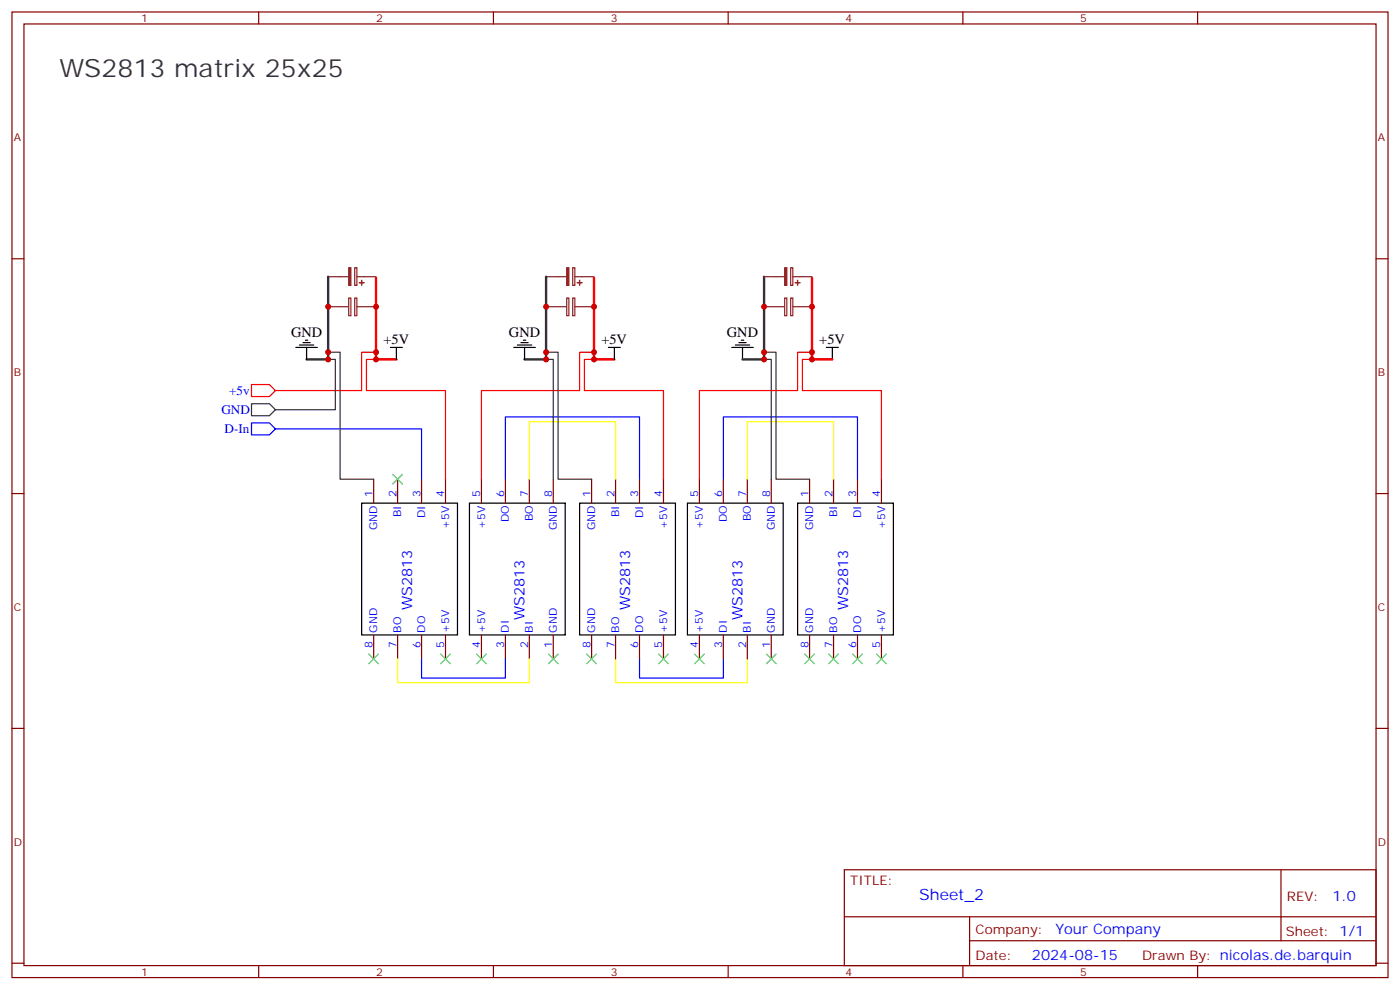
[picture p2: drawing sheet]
<svg xmlns="http://www.w3.org/2000/svg" width="412mm" height="292mm" viewBox="0 0 412 292" stroke-linecap="round" stroke-linejoin="round" font-family="sans-serif">
<g fill="none" stroke="#870000" stroke-width=".35">
<path d="M3.5 3.5h405.4v284.4h-405.4zM7.1 7.1h398.2v277.2h-398.2zM76.2 3.5v3.6M145.3 3.5v3.6M214.5 3.5v3.6M283.6 3.5v3.6M352.8 3.5v3.6M3.5 76.2h3.6M405.3 76.2h3.6M3.5 145.3h3.6M110.1 141.1v7.1M117.1 141.1v7.1"/>
<path d="M124.2 141.1v7.1M131.2 141.1v7.1M141.8 141.1v7.1M148.9 141.1v7.1M155.9 141.1v7.1M163 141.1v7.1M174.3 141.1v7.1M181.3 141.1v7.1M188.4 141.1v7.1M195.4 141.1v7.1M206 141.1v7.1M213.1 141.1v7.1"/>
<path d="M220.1 141.1v7.1M227.2 141.1v7.1M238.5 141.1v7.1M245.5 141.1v7.1M252.6 141.1v7.1M259.6 141.1v7.1M405.3 145.3h3.6M110.1 187v7M117.1 187v7M124.2 187v7M131.2 187v7M141.8 187v7"/>
<path d="M148.9 187v7M155.9 187v7M163 187v7M174.3 187v7M181.3 187v7M188.4 187v7M195.4 187v7M206 187v7M213.1 187v7M220.1 187v7M227.2 187v7M238.5 187v7"/>
<path d="M245.5 187v7M252.6 187v7M259.6 187v7M3.5 214.5h3.6M405.3 214.5h3.6M248.7 256.1h156.6v28.2h-156.6zM377.3 256.1v20.9M248.7 270h156.5M285.6 277h119.6M285.6 270v14.1M3.5 283.6h3.6M76.2 284.3v3.6"/>
<path d="M145.3 284.3v3.6M214.5 284.3v3.6M283.6 284.3v3.6M352.8 284.3v3.6M405.3 283.6h3.6"/>
</g>
<g fill="none" stroke="#000" stroke-width=".35">
<path d="M87.1 102.3h6.4M88.2 101.6h4.2M89.3 100.9h2.1M90 100.2h.7M90.3 102.3v3.5M115 102.3h3.5M116.8 102.3v3.5M151.3 102.3h6.4M152.4 101.6h4.2M153.5 100.9h2.1M154.2 100.2h.7M154.5 102.3v3.5"/>
<path d="M179.2 102.3h3.5M181 102.3v3.5M215.5 102.3h6.4M216.6 101.6h4.2M217.7 100.9h2.1M218.4 100.2h.7M218.7 102.3v3.5M243.4 102.3h3.5M245.2 102.3v3.5M106.5 148.2h28.3v38.8h-28.3zM138.3 148.2h28.2v38.8h-28.2zM170.7 148.2h28.3v38.8h-28.3z"/>
<path d="M202.5 148.2h28.2v38.8h-28.2zM234.9 148.2h28.3v38.8h-28.3z"/>
</g>
<path d="M155.9 141.1v-16.9h25.4v16.9M220.1 141.1v-16.9h25.4v16.9M117.1 194v7.1h38.8v-7.1M181.3 194v7.1h38.8v-7.1" fill="none" stroke="#ff0" stroke-width=".35"/>
<path d="M74.1 124.5h5.3l1.7 1.8-1.7 1.8h-5.3zM81.1 126.3h43.1v14.8M148.9 141.1v-18.3h39.5v18.3M213.1 141.1v-18.3h39.5v18.3M124.2 194v5.7h24.7v-5.7M188.4 194v5.7h24.7v-5.7" fill="none" stroke="#00f" stroke-width=".35"/>
<g fill="none" stroke="#3c3" stroke-width=".35">
<path d="M115.7 139.7l2.8 2.8M118.5 139.7l-2.8 2.8M108.7 192.6l2.8 2.8M111.5 192.6l-2.8 2.8M129.8 192.6l2.8 2.8M132.6 192.6l-2.8 2.8M140.4 192.6l2.8 2.8M143.2 192.6l-2.8 2.8M161.6 192.6l2.8 2.8M164.4 192.6l-2.8 2.8M172.9 192.6l2.8 2.8M175.7 192.6l-2.8 2.8"/>
<path d="M194 192.6l2.8 2.8M196.8 192.6l-2.8 2.8M204.6 192.6l2.8 2.8M207.4 192.6l-2.8 2.8M225.8 192.6l2.8 2.8M228.6 192.6l-2.8 2.8M237.1 192.6l2.8 2.8M239.9 192.6l-2.8 2.8M244.1 192.6l2.8 2.8M246.9 192.6l-2.8 2.8M251.2 192.6l2.8 2.8M254 192.6l-2.8 2.8"/>
<path d="M258.2 192.6l2.9 2.8M261.1 192.6l-2.9 2.8"/>
</g>
<path d="M96.7 81.5v24.3h-6.4M160.9 81.5v24.3h-6.4M225.1 81.5v24.3h-6.4" fill="none" stroke="#333" stroke-width=".71"/>
<path d="M110.8 81.8v24h6M175 81.8v24h6M239.2 81.8v24h6" fill="none" stroke="#f00" stroke-width=".71"/>
<g fill="none" stroke="#8c2424" stroke-width=".35">
<path d="M104.5 78.8h.6v5.2h-.6zM168.7 78.8h.6v5.2h-.6zM232.9 78.8h.6v5.2h-.6zM96.7 90.3h6M96.7 81.5h6M102.7 87.8h.7v5.2h-.7zM104.5 87.8h.6v5.2h-.6zM105.1 90.3h5.7M105.1 81.5h5.7M160.9 90.3h6M160.9 81.5h6M166.9 87.8h.7v5.2h-.7z"/>
<path d="M168.7 87.8h.6v5.2h-.6zM169.3 90.3h5.7M169.3 81.5h5.7M225.1 90.3h6M225.1 81.5h6M231.1 87.8h.7v5.2h-.7zM232.9 87.8h.6v5.2h-.6zM233.5 90.3h5.7M233.5 81.5h5.7"/>
</g>
<g fill="#8c2424" stroke="#8c2424" stroke-width=".35">
<path d="M231.1 78.8h.7v5.2h-.7z"/>
<path d="M234.9 82.5v1.5z"/>
<path d="M234.2 83.2l1.5 .1z"/>
<path d="M166.9 78.8h.7v5.2h-.7z"/>
<path d="M170.7 82.5v1.5z"/>
<path d="M170 83.2l1.4 .1z"/>
<path d="M102.7 78.8h.7v5.2h-.7z"/>
<path d="M106.5 82.5v1.5z"/>
<path d="M105.8 83.2l1.4 .1z"/>
</g>
<path d="M74.1 118.9h5.3l1.7 1.7-1.7 1.8h-5.3zM96.7 105.8h2.1v14.8h-17.7M96.7 103.7h3.5v37.4h9.9M160.9 105.8h2.1v35.3M160.9 103.7h3.5v37.4h9.9M225.1 103.7h3.5v37.4h9.9M225.1 105.8h2.1v35.3" fill="none" stroke="#333" stroke-width=".35"/>
<path d="M74.1 113.2h5.3l1.7 1.8-1.7 1.8h-5.3zM110.8 103.7h-4.3v11.3h-25.4M110.8 105.8h-2.9v9.2h23.3v26.1M175 103.7h-4.3v11.3h-28.9v26.1M175 105.8h-2.8v9.2h23.2v26.1M239.2 105.8h-2.8v9.2h23.2v26.1M239.2 103.7h-4.3v11.3h-28.9v26.1" fill="none" stroke="#f00" stroke-width=".35"/>
<g fill="#c00">
<circle cx="225.1" cy="90.3" r=".88"/>
<circle cx="225.1" cy="103.7" r=".88"/>
<circle cx="225.1" cy="105.8" r=".88"/>
<circle cx="239.2" cy="90.3" r=".88"/>
<circle cx="239.2" cy="105.8" r=".88"/>
<circle cx="239.2" cy="103.7" r=".88"/>
<circle cx="175" cy="103.7" r=".88"/>
<circle cx="175" cy="105.8" r=".88"/>
<circle cx="175" cy="90.3" r=".88"/>
<circle cx="160.9" cy="105.8" r=".88"/>
<circle cx="160.9" cy="103.7" r=".88"/>
<circle cx="160.9" cy="90.3" r=".88"/>
<circle cx="110.8" cy="103.7" r=".88"/>
<circle cx="110.8" cy="105.8" r=".88"/>
<circle cx="110.8" cy="90.3" r=".88"/>
<circle cx="96.7" cy="103.7" r=".88"/>
<circle cx="96.7" cy="90.3" r=".88"/>
<circle cx="96.7" cy="105.8" r=".88"/>
</g>
<text font-size="7.4" fill="#333" x="17.5" y="22.6">WS2813 matrix 25x25</text>
<text font-size="4.6" fill="#00f" x="270.8" y="265.1">Sheet_2</text>
<g font-size="4.2">
<text x="85.7" y="99.1">GND</text>
<text x="112.9" y="101.2">+5V</text>
<text x="149.9" y="99.1">GND</text>
<text x="177.1" y="101.2">+5V</text>
<text x="214.1" y="99.1">GND</text>
<text x="241.3" y="101.2">+5V</text>
</g>
<g font-size="4.2" fill="#00f">
<text x="121.4" y="179.8" transform="rotate(-90 121.4 179.8)">WS2813</text>
<text x="185.6" y="179.8" transform="rotate(-90 185.6 179.8)">WS2813</text>
<text x="249.8" y="179.8" transform="rotate(-90 249.8 179.8)">WS2813</text>
<text x="154.5" y="182.6" transform="rotate(-90 154.5 182.6)">WS2813</text>
<text x="218.7" y="182.6" transform="rotate(-90 218.7 182.6)">WS2813</text>
<text x="392.5" y="265.4">1.0</text>
<text x="310.9" y="274.9">Your Company</text>
<text x="304" y="282.7">2024-08-15</text>
</g>
<g font-size="3.9" fill="#00f">
<text x="67.5" y="116.3">+5v</text>
<text x="65.2" y="121.9">GND</text>
<text x="66.1" y="127.5">D-In</text>
</g>
<g font-size="3.9" fill="#800">
<text x="250.5" y="260.7">TITLE:</text>
<text x="379.1" y="265.4">REV:</text>
<text x="287.4" y="274.9">Company:</text>
<text x="378.7" y="275.5">Sheet: 1/1</text>
<text x="287.4" y="282.6">Date:</text>
<text x="336.4" y="282.7">Drawn By: nicolas.de.barquin</text>
</g>
<g font-size="3.2" fill="#800">
<text x="41.6" y="6.5">1</text>
<text x="110.8" y="6.5">2</text>
<text x="179.9" y="6.5">3</text>
<text x="249.1" y="6.5">4</text>
<text x="318.2" y="6.5">5</text>
<text x="4.1" y="41.6">A</text>
<text x="405.9" y="41.6">A</text>
<text x="4.1" y="110.8">B</text>
<text x="405.9" y="110.8">B</text>
<text x="4.1" y="179.9">C</text>
<text x="405.9" y="179.9">C</text>
<text x="4.1" y="249.1">D</text>
<text x="405.9" y="249.1">D</text>
<text x="41.6" y="287.3">1</text>
<text x="110.8" y="287.3">2</text>
<text x="179.9" y="287.3">3</text>
<text x="249.1" y="287.3">4</text>
<text x="318.2" y="287.3">5</text>
</g>
<g font-size="3.2" fill="#00f">
<text x="109.7" y="146.4" transform="rotate(-90 109.7 146.4)">1</text>
<text x="116.8" y="146.4" transform="rotate(-90 116.8 146.4)">2</text>
<text x="123.8" y="146.4" transform="rotate(-90 123.8 146.4)">3</text>
<text x="130.9" y="146.4" transform="rotate(-90 130.9 146.4)">4</text>
<text x="141.5" y="146.4" transform="rotate(-90 141.5 146.4)">5</text>
<text x="148.5" y="146.4" transform="rotate(-90 148.5 146.4)">6</text>
<text x="155.6" y="146.4" transform="rotate(-90 155.6 146.4)">7</text>
<text x="162.6" y="146.4" transform="rotate(-90 162.6 146.4)">8</text>
<text x="173.9" y="146.4" transform="rotate(-90 173.9 146.4)">1</text>
<text x="181" y="146.4" transform="rotate(-90 181 146.4)">2</text>
<text x="188" y="146.4" transform="rotate(-90 188 146.4)">3</text>
<text x="195.1" y="146.4" transform="rotate(-90 195.1 146.4)">4</text>
<text x="205.7" y="146.4" transform="rotate(-90 205.7 146.4)">5</text>
<text x="212.7" y="146.4" transform="rotate(-90 212.7 146.4)">6</text>
<text x="219.8" y="146.4" transform="rotate(-90 219.8 146.4)">7</text>
<text x="226.8" y="146.4" transform="rotate(-90 226.8 146.4)">8</text>
<text x="238.1" y="146.4" transform="rotate(-90 238.1 146.4)">1</text>
<text x="245.2" y="146.4" transform="rotate(-90 245.2 146.4)">2</text>
<text x="252.2" y="146.4" transform="rotate(-90 252.2 146.4)">3</text>
<text x="259.3" y="146.4" transform="rotate(-90 259.3 146.4)">4</text>
<text x="118.2" y="152.4" transform="rotate(-90 118.2 152.4)">BI</text>
<text x="125.2" y="152.7" transform="rotate(-90 125.2 152.7)">DI</text>
<text x="132.3" y="155.7" transform="rotate(-90 132.3 155.7)">+5V</text>
<text x="142.9" y="155.7" transform="rotate(-90 142.9 155.7)">+5V</text>
<text x="149.9" y="153.8" transform="rotate(-90 149.9 153.8)">DO</text>
<text x="157" y="153.5" transform="rotate(-90 157 153.5)">BO</text>
<text x="182.4" y="152.4" transform="rotate(-90 182.4 152.4)">BI</text>
<text x="189.4" y="152.7" transform="rotate(-90 189.4 152.7)">DI</text>
<text x="196.5" y="155.7" transform="rotate(-90 196.5 155.7)">+5V</text>
<text x="207.1" y="155.7" transform="rotate(-90 207.1 155.7)">+5V</text>
<text x="214.1" y="153.8" transform="rotate(-90 214.1 153.8)">DO</text>
<text x="221.2" y="153.5" transform="rotate(-90 221.2 153.5)">BO</text>
<text x="246.6" y="152.4" transform="rotate(-90 246.6 152.4)">BI</text>
<text x="253.6" y="152.7" transform="rotate(-90 253.6 152.7)">DI</text>
<text x="260.7" y="155.7" transform="rotate(-90 260.7 155.7)">+5V</text>
<text x="111.1" y="156.2" transform="rotate(-90 111.1 156.2)">GND</text>
<text x="164" y="156.2" transform="rotate(-90 164 156.2)">GND</text>
<text x="175.3" y="156.2" transform="rotate(-90 175.3 156.2)">GND</text>
<text x="228.2" y="156.2" transform="rotate(-90 228.2 156.2)">GND</text>
<text x="239.5" y="156.2" transform="rotate(-90 239.5 156.2)">GND</text>
<text x="109.7" y="190.8" transform="rotate(-90 109.7 190.8)">8</text>
<text x="111.1" y="186.3" transform="rotate(-90 111.1 186.3)">GND</text>
<text x="116.8" y="190.8" transform="rotate(-90 116.8 190.8)">7</text>
<text x="118.2" y="186.3" transform="rotate(-90 118.2 186.3)">BO</text>
<text x="123.8" y="190.8" transform="rotate(-90 123.8 190.8)">6</text>
<text x="125.2" y="186.3" transform="rotate(-90 125.2 186.3)">DO</text>
<text x="130.9" y="190.8" transform="rotate(-90 130.9 190.8)">5</text>
<text x="132.3" y="186.3" transform="rotate(-90 132.3 186.3)">+5V</text>
<text x="141.5" y="190.8" transform="rotate(-90 141.5 190.8)">4</text>
<text x="142.9" y="186.3" transform="rotate(-90 142.9 186.3)">+5V</text>
<text x="148.5" y="190.8" transform="rotate(-90 148.5 190.8)">3</text>
<text x="149.9" y="186.3" transform="rotate(-90 149.9 186.3)">DI</text>
<text x="155.6" y="190.8" transform="rotate(-90 155.6 190.8)">2</text>
<text x="157" y="186.3" transform="rotate(-90 157 186.3)">BI</text>
<text x="162.6" y="190.8" transform="rotate(-90 162.6 190.8)">1</text>
<text x="164" y="186.3" transform="rotate(-90 164 186.3)">GND</text>
<text x="173.9" y="190.8" transform="rotate(-90 173.9 190.8)">8</text>
<text x="175.3" y="186.3" transform="rotate(-90 175.3 186.3)">GND</text>
<text x="181" y="190.8" transform="rotate(-90 181 190.8)">7</text>
<text x="182.4" y="186.3" transform="rotate(-90 182.4 186.3)">BO</text>
<text x="188" y="190.8" transform="rotate(-90 188 190.8)">6</text>
<text x="189.4" y="186.3" transform="rotate(-90 189.4 186.3)">DO</text>
<text x="195.1" y="190.8" transform="rotate(-90 195.1 190.8)">5</text>
<text x="196.5" y="186.3" transform="rotate(-90 196.5 186.3)">+5V</text>
<text x="205.7" y="190.8" transform="rotate(-90 205.7 190.8)">4</text>
<text x="207.1" y="186.3" transform="rotate(-90 207.1 186.3)">+5V</text>
<text x="212.7" y="190.8" transform="rotate(-90 212.7 190.8)">3</text>
<text x="214.1" y="186.3" transform="rotate(-90 214.1 186.3)">DI</text>
<text x="219.8" y="190.8" transform="rotate(-90 219.8 190.8)">2</text>
<text x="221.2" y="186.3" transform="rotate(-90 221.2 186.3)">BI</text>
<text x="226.8" y="190.8" transform="rotate(-90 226.8 190.8)">1</text>
<text x="228.2" y="186.3" transform="rotate(-90 228.2 186.3)">GND</text>
<text x="238.1" y="190.8" transform="rotate(-90 238.1 190.8)">8</text>
<text x="239.5" y="186.3" transform="rotate(-90 239.5 186.3)">GND</text>
<text x="245.2" y="190.8" transform="rotate(-90 245.2 190.8)">7</text>
<text x="246.6" y="186.3" transform="rotate(-90 246.6 186.3)">BO</text>
<text x="252.2" y="190.8" transform="rotate(-90 252.2 190.8)">6</text>
<text x="253.6" y="186.3" transform="rotate(-90 253.6 186.3)">DO</text>
<text x="259.3" y="190.8" transform="rotate(-90 259.3 190.8)">5</text>
<text x="260.7" y="186.3" transform="rotate(-90 260.7 186.3)">+5V</text>
</g>
</svg>
